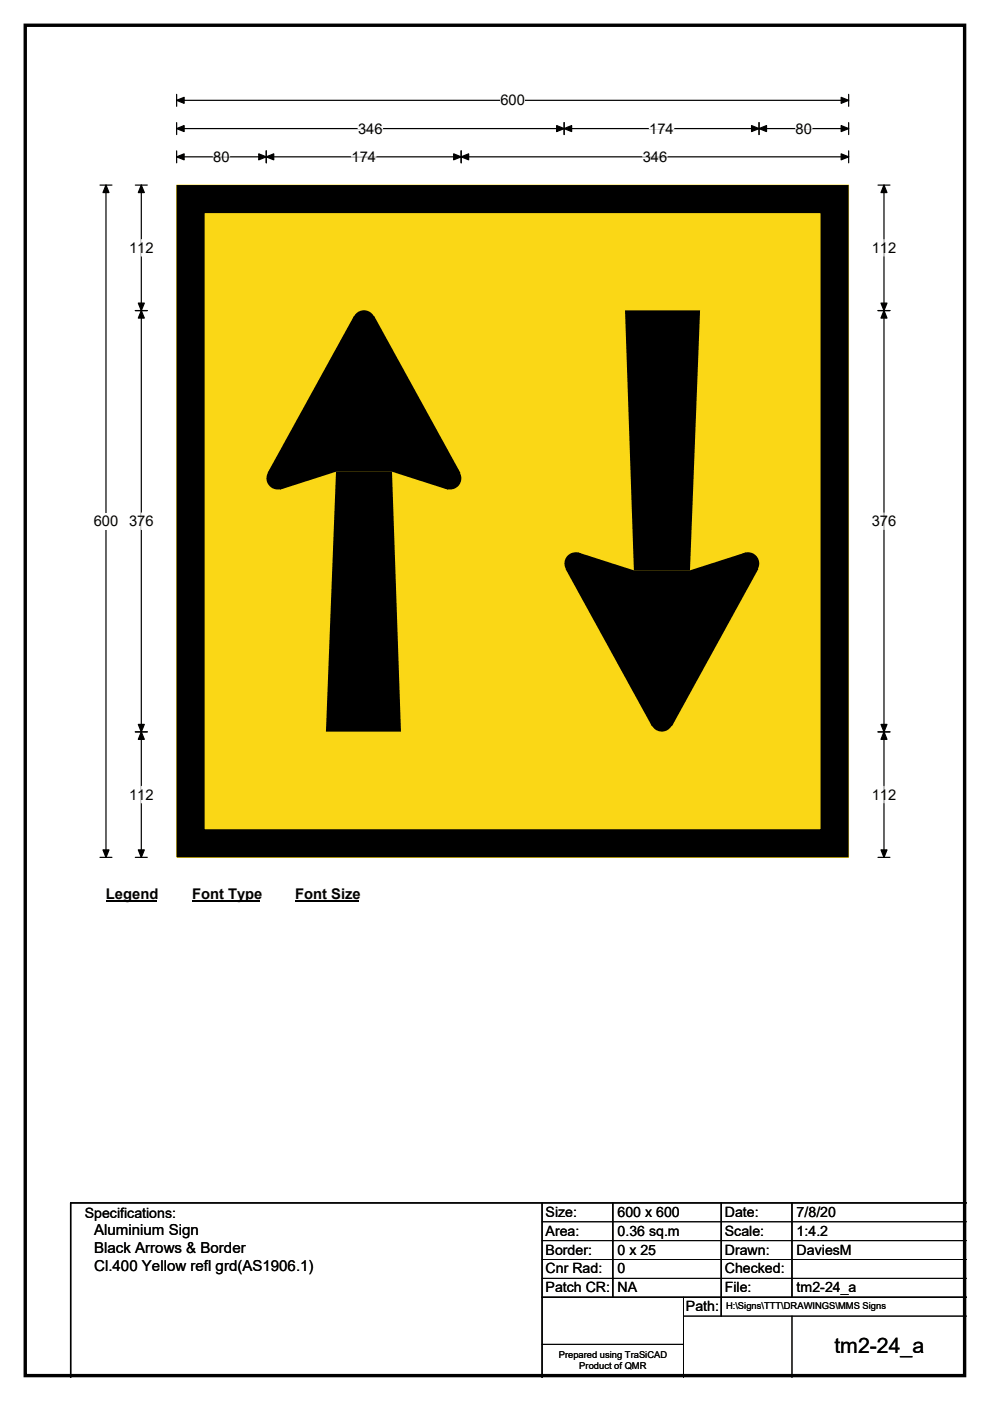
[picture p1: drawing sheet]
<svg xmlns="http://www.w3.org/2000/svg" width="210mm" height="297mm" viewBox="0 0 210 297" stroke-linecap="round" stroke-linejoin="round" font-family="sans-serif">
<path d="M5.4 5.4h199.2v286.3h-199.2z" fill="none" stroke="#000" stroke-width=".72"/>
<path d="M37.5 21.3h142.5M37.5 20v2.5M180 20v2.5" fill="none" stroke="#000" stroke-width=".25"/>
<path d="M37.5 21.3l1.6-.7v1.3zM178.4 20.6l1.6 .7-1.6 .6z" fill="#000" stroke="#000" stroke-width=".25"/>
<path d="M106.1 19.5h5.2v3.5h-5.2z" fill="#fff"/>
<g fill="none" stroke="#000" stroke-width=".25">
<path d="M21.2 39.2h2.5M22.5 39.2v142.6M37.5 27.3h142.5M37.5 26v2.5M37.5 32v2.5M37.5 33.3h142.5M56.5 32v2.5M97.8 32v2.5M119.7 26v2.5M161 26v2.5M180 26v2.5M180 32v2.5"/>
<path d="M21.2 181.8h2.5"/>
</g>
<g fill="#000" stroke="#000" stroke-width=".25">
<path d="M22.5 39.2l.6 1.6h-1.3zM37.5 27.3l1.6-.7v1.3zM37.5 33.3l1.6-.7v1.3zM56.5 33.3l1.6-.7v1.3zM54.9 32.6l1.6 .7-1.6 .6zM96.2 32.6l1.6 .7-1.6 .6zM97.8 33.3l1.6-.7v1.3zM119.7 27.3l1.5-.7v1.3zM118.1 26.6l1.6 .7-1.6 .6zM159.4 26.6l1.6 .7-1.6 .6zM161 27.3l1.6-.7v1.3zM178.4 26.6l1.6 .7-1.6 .6z"/>
<path d="M178.4 32.6l1.6 .7-1.6 .6zM21.8 180.2h1.3l-.6 1.6z"/>
</g>
<path d="M45.2 33.3h3.5M74.5 33.3h5.3M75.9 27.3h5.3M136.3 33.3h5.2M137.7 27.3h5.2M168.8 27.3h3.4" fill="none" stroke="#fff" stroke-width=".25"/>
<path d="M19.9 108.8h5.2v3.5h-5.2z" fill="#fff"/>
<path d="M28.7 39.2h2.5M30 39.2v142.6M186.2 39.2h2.6M187.5 39.2v142.6M28.7 65.8h2.5M186.2 65.8h2.6M28.7 155.2h2.5M186.2 155.2h2.6M28.7 181.8h2.5M186.2 181.8h2.6" fill="none" stroke="#000" stroke-width=".25"/>
<path d="M30 39.2l.6 1.6h-1.3zM187.5 39.2l.6 1.6h-1.2zM30 65.8l.6 1.6h-1.3zM29.3 64.3h1.3l-.6 1.5zM187.5 65.8l.6 1.6h-1.2zM186.9 64.3h1.2l-.6 1.5zM29.3 153.6h1.3l-.6 1.6zM30 155.2l.6 1.6h-1.3zM186.9 153.6h1.2l-.6 1.6zM187.5 155.2l.6 1.6h-1.2zM29.3 180.2h1.3l-.6 1.6zM186.9 180.2h1.2l-.6 1.6z" fill="#000" stroke="#000" stroke-width=".25"/>
<path d="M30 50.8v3.5M187.5 50.8v3.5M30 108.8v3.5M187.5 108.8v3.5M30 166.7v3.5M187.5 166.7v3.5" fill="none" stroke="#fff" stroke-width=".25"/>
<path d="M22.5 187.8h10.7v3.5h-10.7z" fill="#fff"/>
<path d="M22.5 191.1h10.7" fill="none" stroke="#000" stroke-width=".32"/>
<path d="M40.7 187.8h14.4v3.5h-14.4z" fill="#fff"/>
<path d="M40.7 191.1h14.4" fill="none" stroke="#000" stroke-width=".32"/>
<path d="M62.6 187.8h13.5v3.5h-13.5z" fill="#fff"/>
<path d="M62.6 191.1h13.5" fill="none" stroke="#000" stroke-width=".32"/>
<path d="M37.5 39.3h142.5v142.5h-142.5z" fill="#fad716"/>
<path d="M37.5 39.2h142.5v142.6h-142.5z" fill="none" stroke="#fad716" stroke-width=".21"/>
<path d="M40.4 42.2h136.6v136.6h-136.6z" fill="none" stroke="#000" stroke-width="5.9"/>
<g fill="#000">
<path d="M71.3 100h11.8l1.9 55.1h-15.9zM132.6 65.8h15.9l-2.2 55.1h-11.8z"/>
<path d="M75.1 67h4.3l18.2 33.2-2.6 3.6-11.9-3.8h-11.8l-11.9 3.8-2.6-3.6z" fill-rule="evenodd"/>
<path d="M122.6 117.1l11.9 3.8h11.8l11.9-3.8 2.6 3.6-18.3 33.2h-4.2l-18.3-33.2z" fill-rule="evenodd"/>
<circle cx="77.2" cy="68.2" r="2.37"/>
<circle cx="58.9" cy="101.4" r="2.37"/>
<circle cx="95.5" cy="101.4" r="2.37"/>
<circle cx="122.1" cy="119.5" r="2.37"/>
<circle cx="158.7" cy="119.5" r="2.37"/>
<circle cx="140.4" cy="152.7" r="2.37"/>
</g>
<path d="M115 255v37M130 255v20M153 255v24M168 255v20M205 255h-190v37M115 275h90" fill="none" stroke="#000" stroke-width=".3"/>
<path d="M115 259h90M115 263h90M115 267h90M115 271h90M145 279h60M145 275v17M168 279v13M115 285h30" fill="none" stroke="#000" stroke-width=".21"/>
<text font-size="4.5" x="177" y="286.9">tm2-24_a</text>
<g font-size="3.2">
<text x="20" y="261.9">Aluminium Sign</text>
<text x="20" y="265.7">Black Arrows &amp; Border</text>
<text x="20" y="269.6">Cl.400 Yellow refl grd(AS1906.1)</text>
</g>
<g font-size="3.1">
<text x="106.1" y="22.3">600</text>
<text x="75.9" y="28.3">346</text>
<text x="137.7" y="28.3">174</text>
<text x="168.8" y="28.3">80</text>
<text x="45.2" y="34.3">80</text>
<text x="74.5" y="34.3">174</text>
<text x="136.3" y="34.3">346</text>
<text x="27.4" y="53.6">112</text>
<text x="184.9" y="53.6">112</text>
<text x="19.9" y="111.6">600</text>
<text x="27.4" y="111.5">376</text>
<text x="184.9" y="111.5">376</text>
<text x="27.4" y="169.5">112</text>
<text x="184.9" y="169.5">112</text>
<text x="22.5" y="190.6">Legend</text>
<text x="40.7" y="190.6">Font Type</text>
<text x="62.6" y="190.6">Font Size</text>
</g>
<g font-size="3">
<text x="115.7" y="258">Size:</text>
<text x="131" y="258">600 x 600</text>
<text x="153.7" y="258">Date:</text>
<text x="169" y="258">7/8/20</text>
<text x="18" y="258.2">Specifications:</text>
<text x="115.7" y="262">Area:</text>
<text x="131" y="262">0.36 sq.m</text>
<text x="153.7" y="262">Scale:</text>
<text x="169" y="262">1:4.2</text>
<text x="115.7" y="266">Border:</text>
<text x="115.7" y="270">Cnr Rad:</text>
<text x="131" y="266">0 x 25</text>
<text x="131" y="270">0</text>
<text x="153.7" y="266">Drawn:</text>
<text x="153.7" y="270">Checked:</text>
<text x="169" y="266">DaviesM</text>
<text x="115.7" y="274">Patch CR:</text>
<text x="131" y="274">NA</text>
<text x="153.7" y="274">File:</text>
<text x="169" y="274">tm2-24_a</text>
<text x="145.5" y="278">Path:</text>
</g>
<g font-size="2">
<text x="154" y="277.6">H:\Signs\TTT\DRAWINGS\MMS Signs</text>
<text x="118.5" y="287.8">Prepared using TraSiCAD</text>
<text x="122.9" y="290.2">Product of QMR</text>
</g>
</svg>
